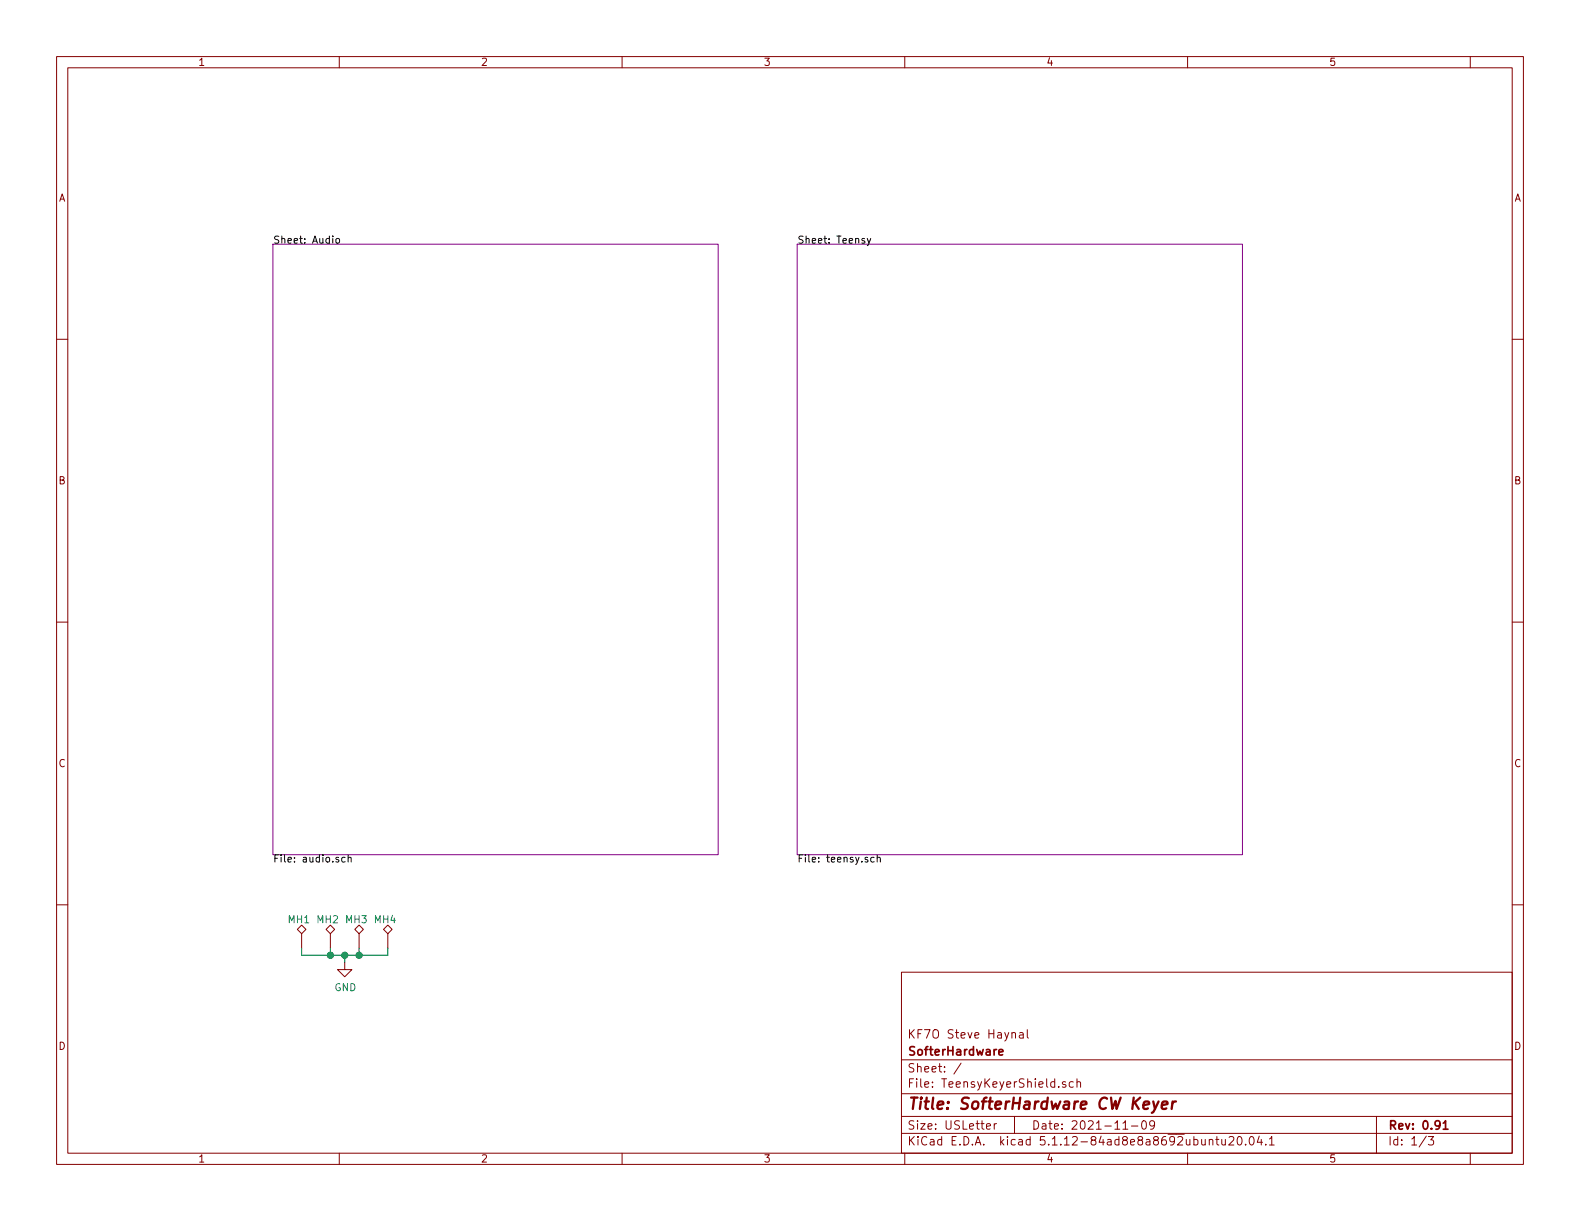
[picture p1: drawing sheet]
<svg xmlns="http://www.w3.org/2000/svg" width="279mm" height="216mm" viewBox="0 0 279 216" stroke-linecap="round" stroke-linejoin="round" font-family="sans-serif">
<g fill="none" stroke="#840000" stroke-width=".18">
<path d="M10 10h259.4v195.9h-259.4zM12 12h255.4v191.9h-255.4zM60 10v2M110 10v2M160 10v2M210 10v2M260 10v2M10 60h2M267.4 60h2M10 110h2M267.4 110h2M10 160h2"/>
<path d="M267.4 160h2M52.6 164.3l.7-.7 .8 .7-.8 .8zM53.3 165.1v2.5M58.4 163.6l.8 .7-.8 .8-.7-.8zM58.4 165.1v2.5M61 170.2v1.3h1.2l-1.2 1.2-1.3-1.2h1.3M62.7 164.3l.8-.7 .8 .7-.8 .8zM63.5 165.1v2.5M68.6 163.6l.7 .7-.7 .8-.8-.8zM68.6 165.1v2.5M159.4 171.9h108v32h-108zM159.4 197.4h108"/>
<path d="M159.4 193.4h108M159.4 187.4h108M170 188l-1.3 1.9M174.4 199.2l.8-.2-.1-.2-.4-.1-.3 .2 .1 .7h.6M175.8 198.7v1M176.2 198.7l-.3 .1-.1 .2M178.9 182.7l.3-.1 .3 .1 .1 .9M179.4 197.4v3M180.3 182.7h.6v.9M180.9 182.9l-.5 .1a.29 .29 0 0 0-.2 .3 .29 .29 0 0 0 .2 .3l.5-.1M181.7 182.1v1.3l.2 .2M188.4 191.3a.37 .37 0 0 0-.5 .2v.2l.5 .1 .1 .2-.2 .3-.4-.1"/>
<path d="M189.8 191.3h-.4l-.3 .2 .1 .6 .2 .2 .4-.1M190.4 191.4l.1-.1a.37 .37 0 0 1 .6 .2v.8M190.4 190.8v1.5M198.6 199.7h.8M200.1 199.1h1.1M202 198.3l.4-.1a.94 .94 0 0 1 0 1.5 .82 .82 0 0 1-.4-1.4zM204.2 198.8l-.3 .3h-.3l-.3-.3v-.3l.2-.3h.4l.2 .1a1.13 1.13 0 0 1-.2 1.3l-.4 .1M243.4 197.4v6.5M60 203.9v2M110 203.9v2M159.4 200.4h108M160 203.9v2"/>
<path d="M210 203.9v2M213.8 201.6l.2-.1h.4l.1 1M213.8 201.5v1M215 201.5h.5M215.2 201v1.3l.3 .2M216.1 201.5v.8a.37 .37 0 0 0 .6 0M216.7 201.5v1M217.3 201.1l.3-.1h.3l.2 .1 .1 .3-.1 .2-.8 .9h.9M218.9 201.1l.2-.1a.8 .8 0 0 1 .6 .7 .8 .8 0 0 1-.6 .8l-.2-.2-.1-.4zM220.3 202.3v.2M221.1 201.1l.2-.1a.8 .8 0 0 1 .5 .7 .8 .8 0 0 1-.5 .8l-.2-.2-.2-.4zM222.7 200.9l-.4 1.1h1"/>
<path d="M223 201.5v1M223.8 202.3v.2M224.5 201.4l.4-.4v1.5M224.5 202.5h.8M252.2 200.9l-1.2 1.9M252.6 201h.9l-.5 .5 .4 .2v.6l-.2 .2-.6-.2M260 203.9v2"/>
</g>
<path d="M176.6 186.1l.8-.2-.1-.3h-.4l-.3 .2 .1 .7h.6M255.2 198.6l.4-.4v1.5M255.2 199.7h.9" fill="none" stroke="#840000" stroke-width=".3"/>
<path d="M203.9 194.8l.3 1.3M204.9 194.8l-.9 1.8-.3 .2M205.5 195.4l1-.2-.1-.4h-.8l-.2 1 .3 .3 .5-.1M207.4 194.8l-.2 1.3M207.9 194.8a.55 .55 0 0 0-.6 .3" fill="none" stroke="#840000" stroke-width=".41"/>
<path d="M48.3 43.2h78.7v107.9h-78.7zM141 43.2h78.7v107.9h-78.7z" fill="none" stroke="#840084" stroke-width=".18"/>
<path d="M59.5 42.2h.3l.2 .1-.1 .7h-.3l-.2-.2zM153.4 42.2l.3 .8M154 42.2l-.5 1.1-.1 .1M61 151.6h-.3l-.3 .2 .1 .6h.5M61.6 151.7l.1-.1h.4v.8M61.6 151.2v1.2M154.6 151.6h-.4l-.2 .2 .1 .6h.5M155.1 151.7l.2-.1h.3l.1 .8M155.1 151.2v1.2" fill="none" stroke="#000" stroke-width=".18"/>
<path d="M53.3 167.6v1.3h15.3v-1.3M58.4 167.6v1.3M61 168.9v1.3M63.5 167.6v1.3" fill="none" stroke="#008400" stroke-width=".18"/>
<g fill="#008400" stroke="#008400" stroke-width=".25">
<circle cx="58.4" cy="168.9" r=".51"/>
<circle cx="63.5" cy="168.9" r=".51"/>
<circle cx="61" cy="168.9" r=".51"/>
</g>
<text font-size="2.8" fill="#840000" x="160.4" y="196.2">Title: SofterHardware CW Keyer</text>
<g font-size="2.1" fill="#840000">
<text x="160.4" y="183.6">KF7O Steve Haynal</text>
<text x="160.4" y="189.6">Sheet: /</text>
<text x="160.4" y="186.6">SofterHardware</text>
<text x="160.4" y="192.3">File: TeensyKeyerShield.sch</text>
<text x="160.4" y="202.5">KiCad E.D.A. kicad 5.1.12-84ad8e8a8692ubuntu20.04.1</text>
<text x="160.4" y="199.7">Size: USLetter</text>
<text x="182.4" y="199.7">Date: 2021-11-09</text>
<text x="245.4" y="199.7">Rev: 0.91</text>
<text x="245.4" y="202.5">Id: 1/3</text>
</g>
<g font-size="1.8" fill="#840000">
<text x="35" y="11.6">1</text>
<text x="85" y="11.6">2</text>
<text x="135" y="11.6">3</text>
<text x="185" y="11.6">4</text>
<text x="235" y="11.6">5</text>
<text x="10.4" y="35.6">A</text>
<text x="267.8" y="35.6">A</text>
<text x="10.4" y="85.6">B</text>
<text x="267.8" y="85.6">B</text>
<text x="10.4" y="135.6">C</text>
<text x="267.8" y="135.6">C</text>
<text x="10.4" y="185.6">D</text>
<text x="267.8" y="185.6">D</text>
<text x="35" y="205.5">1</text>
<text x="85" y="205.5">2</text>
<text x="135" y="205.5">3</text>
<text x="185" y="205.5">4</text>
<text x="235" y="205.5">5</text>
</g>
<g font-size="1.8">
<text x="48.3" y="43.1">Sheet: Audio</text>
<text x="141" y="43.1">Sheet: Teensy</text>
<text x="48.3" y="152.5">File: audio.sch</text>
<text x="141" y="152.5">File: teensy.sch</text>
</g>
<g font-size="1.8" fill="#008484">
<text x="51" y="163.2">MH1</text>
<text x="56.1" y="163.2">MH2</text>
<text x="61.2" y="163.2">MH3</text>
<text x="66.2" y="163.2">MH4</text>
<text x="59.1" y="175.3">GND</text>
</g>
</svg>
